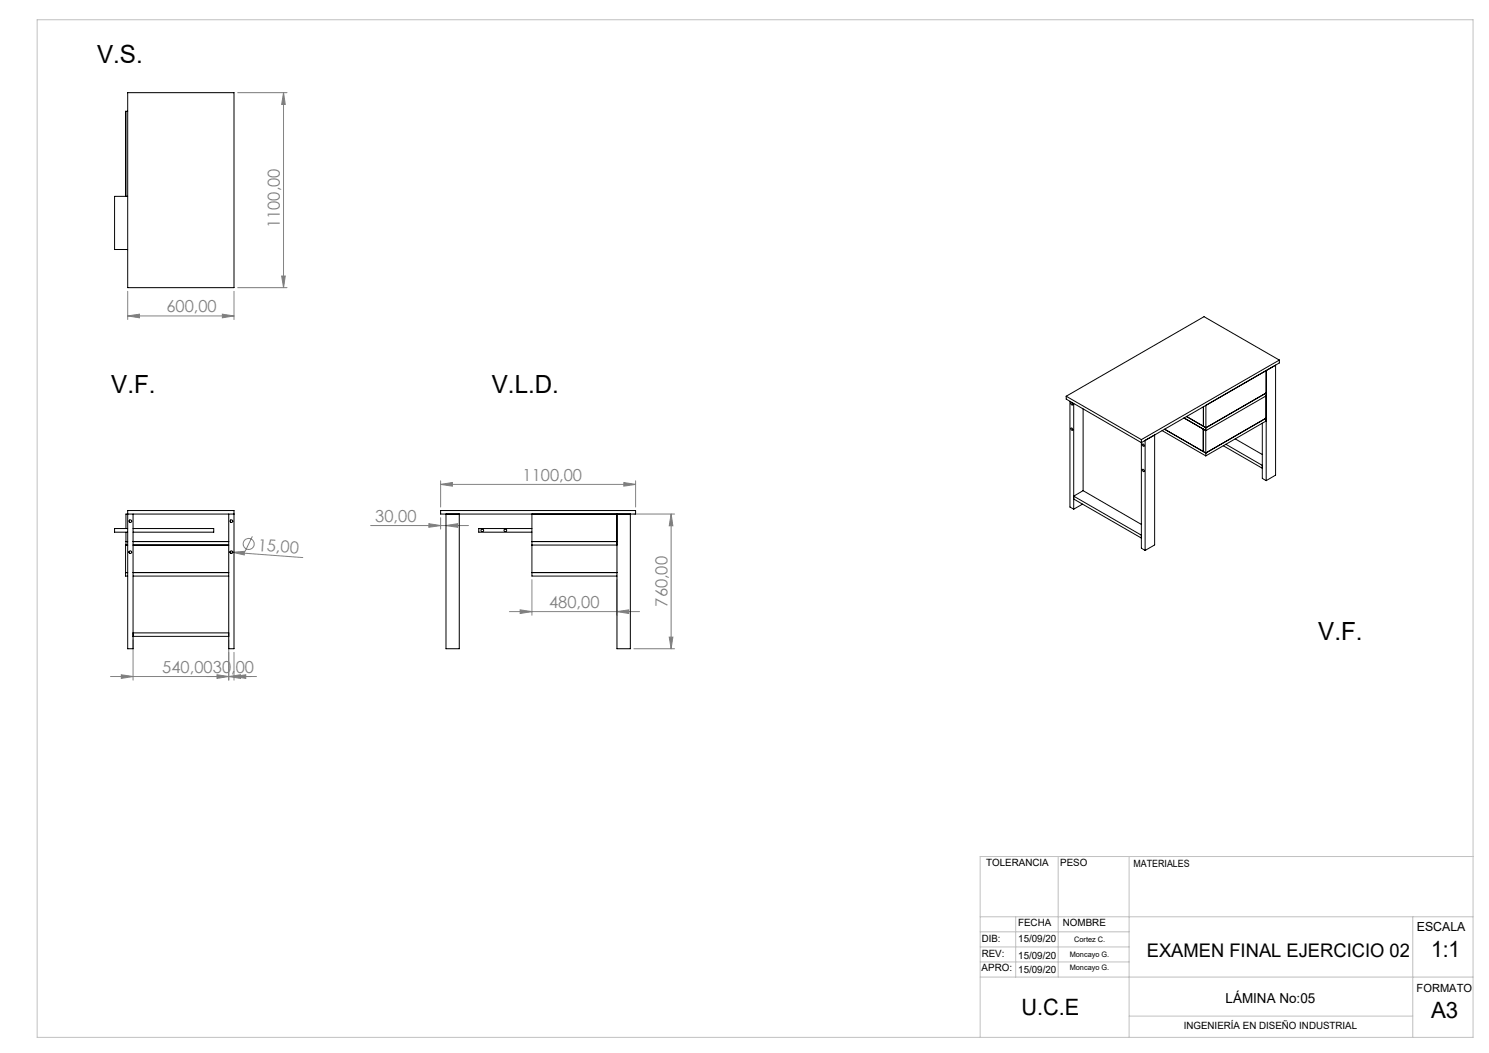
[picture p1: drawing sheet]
<svg xmlns="http://www.w3.org/2000/svg" width="420mm" height="297mm" viewBox="0 0 420 297" stroke-linecap="round" stroke-linejoin="round" font-family="sans-serif">
<g fill="none" stroke="#808080" stroke-width=".28">
<path d="M67 26.1h14M80 26.1l.5 3.4h-1.1zM80 26.1v55M79.4 77.9h1.1l-.5 3.2zM36 89.1l3.3-.5v1zM36 82.2v7.9M36 89.1h30M62.7 88.6l3.3 .5-3.3 .5zM66 82.2v7.9M67 81.1h14M124.3 136.6l3.3-.5v1zM124.3 135.6v7.4"/>
<path d="M124.3 136.6h55M176 136.1l3.3 .5-3.3 .5zM179.3 135.6v7.4M64.9 155.7l.8 .1M65.7 155.8l3.3-.3-.1 1zM65.7 155.8l19.7 1.5M71.2 151.3l-2.1 4.3M104.5 148.2h27.7M121 147.7l3.3 .5-3.3 .5zM124.3 146v3.2M125.8 148.2l3.3-.5v1zM178.8 145h11.5"/>
<path d="M189.3 145l.5 3.3h-1zM189.3 145v38M143.7 172.5h36.7M146.7 172l3.3 .5-3.3 .5zM150 163.5v10M174 172.5l3.3-.5v1zM174 163.5v10M188.8 179.7h1l-.5 3.3zM31.2 190.8h41.2M34.2 190.3l3.3 .5-3.3 .5zM37.5 180.5v11.3M61.2 190.3l3.3 .5-3.3 .5z"/>
<path d="M64.5 190.8l3.3-.5v1zM64.5 180.5v11.3M66 190.8l3.3-.5v1zM66 184v7.8M178.8 183h11.5"/>
<circle cx="70.1" cy="153.4" r="1.54"/>
</g>
<path d="M10.5 5.6h405v287h-405zM276.5 258.6h139M286.5 258.6v17M298.5 241.6v34M318.5 241.6v51M398.5 258.6v34M415.5 241.6h-139v51M276.5 267.1h42M276.5 271.3h42M276.5 262.8h42M276.5 275.6h139M318.5 286.6h80" fill="none" stroke="#c0c0c0" stroke-width=".28"/>
<g fill="#808080">
<path d="M65.7 155.8l3.3-.3-.1 1z"/>
<path d="M61.2 190.3l3.3 .5-3.3 .5zM66 190.8l3.3-.5v1zM121 147.7l3.3 .5-3.3 .5zM125.8 148.2l3.3-.5v1z"/>
<path d="M124.3 136.6l3.3-.5v1zM176 136.1l3.3 .5-3.3 .5z"/>
<path d="M34.2 190.3l3.3 .5-3.3 .5zM64.5 190.8l3.3-.5v1z"/>
<path d="M36 89.1l3.3-.5v1zM62.7 88.6l3.3 .5-3.3 .5z"/>
<path d="M188.8 179.7h1l-.5 3.3zM189.3 145l.5 3.3h-1z"/>
<path d="M79.4 77.9h1.1l-.5 3.2zM80 26.1l.5 3.4h-1.1z"/>
<path d="M146.7 172l3.3 .5-3.3 .5zM174 172.5l3.3-.5v1z"/>
</g>
<g fill="none" stroke="#000" stroke-width=".28">
<path d="M35.5 31.4v24M36 31.4h-.6v24M36 26.1h30v55h-30zM36 55.4h-3.7v15h3.7M300.7 111.8l21.2 12.2M301.8 113.2v29.8l1.1 .6M302.1 113.6a.3 .3 0 0 1 .5 .2 .3 .3 0 0 1-.3 .4zM302.9 113.8v29.8M305.5 115.4v23M334 117.9l6.1 3.6M339.4 114.7v5.5M356.1 119.3v15.6l1.1 .7"/>
<path d="M357.1 118l-17 9.8M357.1 111.7v7.1l-17 9.8M357.2 110.8l-17.1 9.8M357.2 104.5v31.1M357.2 111.7l-17.1 9.8M360.9 101.6l-39 22.4M360.9 101.6l-21.3-12.3-38.9 22.5M360.9 101.6v.8l-39 22.4-21.2-12.2v-.8M302.1 120.8a.32 .32 0 0 1 .5 .1 .32 .32 0 0 1-.3 .5zM305.5 138.4l-2.6 1.5 19 11.1M305.5 138.4l16.4 9.5M321.9 124v30.6l1.1 .7"/>
<path d="M322.3 132.4a.3 .3 0 0 1 .4 .2 .3 .3 0 0 1-.3 .4zM322.3 125.3a.3 .3 0 0 1 .4 .1 .3 .3 0 0 1-.3 .4zM323 124.2l2.7-1.5v31l-2.7 1.6zM327.8 121.5l12.3 7.1M328.5 121.1l11.6 6.7M339.4 120.2l-4.7-2.7 5.4 3.1M339.4 120.2l.7 .4M340.1 127.8l-.7-.5v-6.3l.7 .4v7.2M340.1 121.5v-7.2l19.7-11.3v31l-2.6 1.6M345.1 125.7l11 6.4M345.8 125.3l10.3 6M348.4 123.8l7.7 4.4"/>
<path d="M35.5 150.1v3.6M35.5 152.7h.5M36 149.1h-3.7v1h3.7M36 153.7h-.6v8.8h.6M36.4 155.6v.3M36.5 146.7v.6M37.5 149.1h22.8v1h-22.8M37.5 152.7h27M37.5 153.7h27M37.5 145v38h-1.5v-39h30v39h-1.5v-38M64.9 155.6v.3M65 146.7v.6"/>
<path d="M66 145h-30.5v4.1M124.3 144h55v1h-55zM125.8 145v38h3.7v-38M150 149.1h-15v1h15M150 152.7h24M150 153.7h24M150 145v17.5h24M174 145v38h3.8v-38M302.9 140.8l19 11M305.3 142.2l-2.4 1.4M35.4 161.5h.6M37.5 161.5h27"/>
<path d="M37.5 162.5h27M37.5 179.5h27M37.5 178.5h27M150 161.5h24"/>
<circle cx="36.8" cy="147" r=".38"/>
<circle cx="36.8" cy="155.7" r=".38"/>
<circle cx="65.3" cy="147" r=".38"/>
<circle cx="65.3" cy="155.7" r=".38"/>
<circle cx="136" cy="149.6" r=".38"/>
<circle cx="142.5" cy="149.6" r=".38"/>
</g>
<g font-size="7.1">
<text x="27.4" y="17.7">V.S.</text>
<text x="31.4" y="110.8">V.F.</text>
<text x="138.7" y="110.7">V.L.D.</text>
<text x="371.9" y="180.7">V.F.</text>
</g>
<g font-size="6.3">
<text x="403.7" y="270">1:1</text>
<text x="288.1" y="286.2">U.C.E</text>
<text x="403.7" y="287.2">A3</text>
</g>
<text font-size="5.3" x="323.5" y="269.8">EXAMEN FINAL EJERCICIO 02</text>
<g font-size="4.7" fill="#808080">
<text x="79" y="64.3" transform="rotate(-90 79 64.3)">1100,00</text>
<text x="46.9" y="88.1">600,00</text>
<text x="147.4" y="135.6">1100,00</text>
<text x="105.8" y="147.2">30,00</text>
<text x="72.6" y="155.3" transform="rotate(4 72.6 155.3)">15,00</text>
<text x="154.9" y="171.5">480,00</text>
<text x="188.3" y="171.1" transform="rotate(-90 188.3 171.1)">760,00</text>
<text x="45.8" y="189.8">540,0030,00</text>
</g>
<text font-size="3.9" x="345.7" y="283">LÁMINA No:05</text>
<text font-size="3.5" x="399.6" y="262.6">ESCALA</text>
<text font-size="3.2" x="399.6" y="279.7">FORMATO</text>
<g font-size="2.8">
<text x="278.1" y="244.3">TOLERANCIA</text>
<text x="299.1" y="244.3">PESO</text>
<text x="319.7" y="244.6">MATERIALES</text>
<text x="287.2" y="261.3">FECHA</text>
<text x="299.8" y="261.3">NOMBRE</text>
<text x="276.9" y="265.8">DIB:</text>
<text x="287.2" y="265.8">15/09/20</text>
<text x="276.9" y="273.8">APRO:</text>
<text x="276.9" y="270.1">REV:</text>
<text x="287.2" y="270.5">15/09/20</text>
<text x="287.2" y="274.4">15/09/20</text>
<text x="333.9" y="290.3">INGENIERÍA EN DISEÑO INDUSTRIAL</text>
</g>
<g font-size="2.1">
<text x="301.7" y="269.9">Moncayo G.</text>
<text x="303" y="265.8">Cortez C.</text>
<text x="301.7" y="273.7">Moncayo G.</text>
</g>
</svg>
